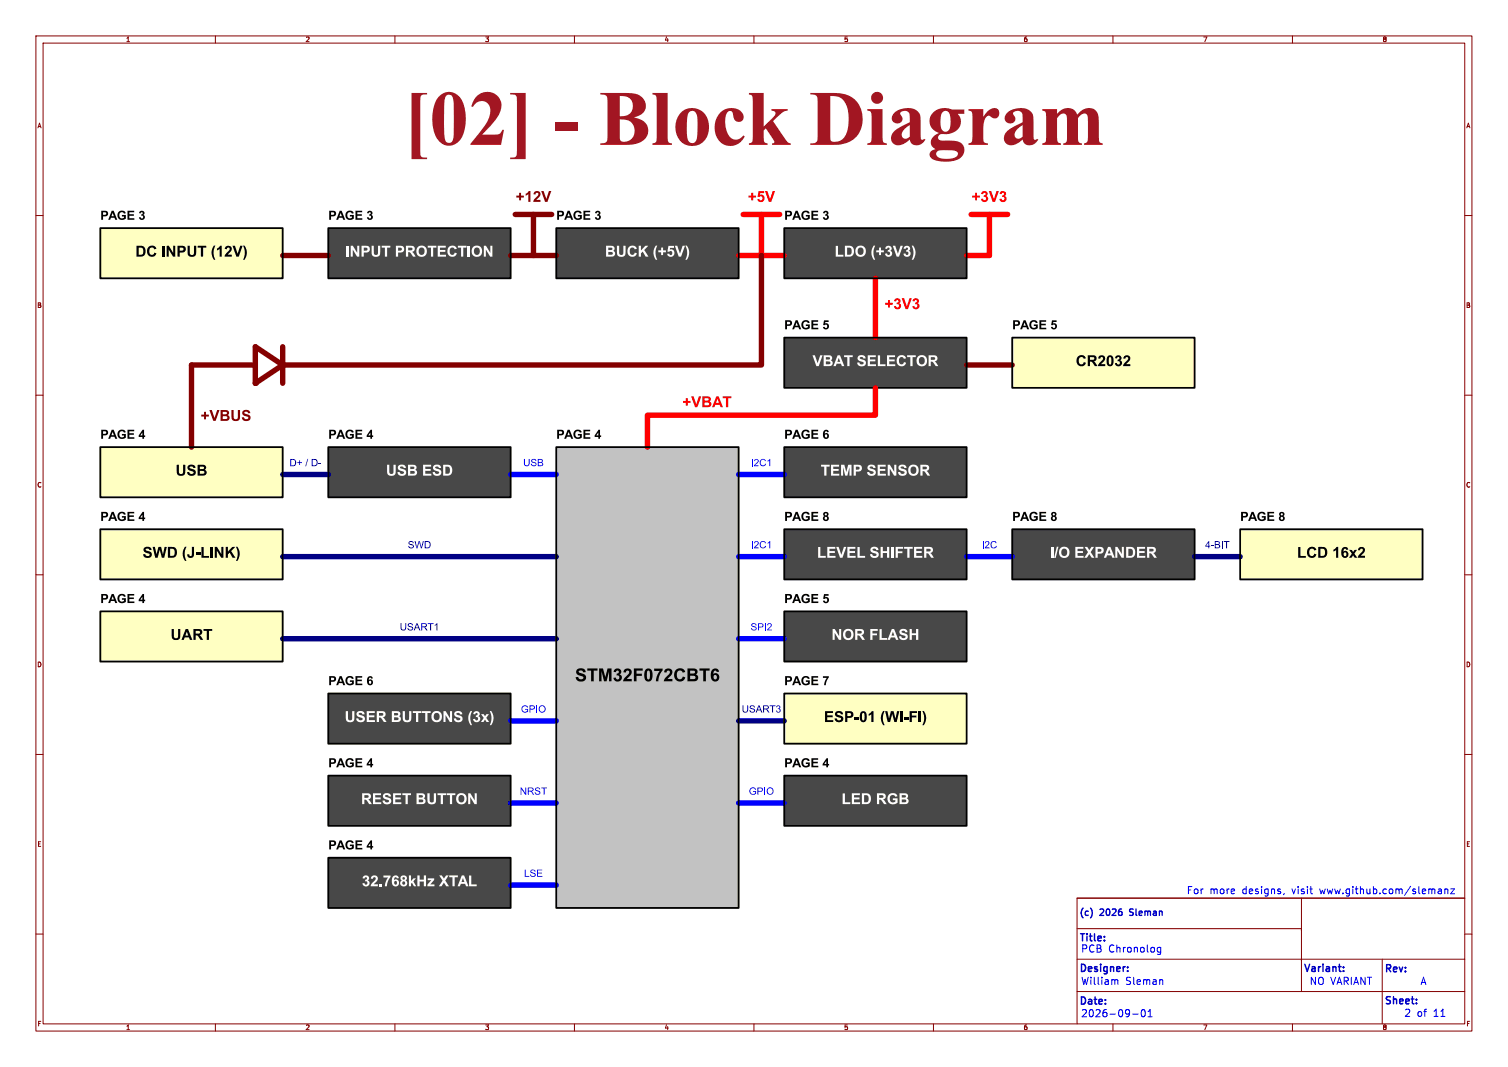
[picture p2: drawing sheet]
<svg xmlns="http://www.w3.org/2000/svg" width="297mm" height="210mm" viewBox="0 0 297 210" stroke-linecap="round" stroke-linejoin="round" font-family="sans-serif">
<g fill="none" stroke="#840000" stroke-width=".2">
<path d="M7.1 7.1h282.8v195.8h-282.8zM8.5 8.5h280v193h-280zM42.4 7.1v1.4M77.8 7.1v1.4M113.1 7.1v1.4M148.5 7.1v1.4M183.8 7.1v1.4M219.2 7.1v1.4M254.6 7.1v1.4M7.1 42.4h1.4M288.5 42.4h1.4M7.1 77.8h1.4"/>
<path d="M288.5 77.8h1.4M7.1 113.1h1.4M288.5 113.1h1.4M7.1 148.5h1.4M288.5 148.5h1.4M256.3 176.8v18.4M288.5 176.8h-76.4v24.7M7.1 183.8h1.4M212.1 195.2h76.4M212.1 188.8h76.4M212.1 182.8h44.2M272.2 188.8v12.7"/>
<path d="M288.5 183.8h1.4M42.4 201.5v1.4M77.8 201.5v1.4M113.1 201.5v1.4M148.5 201.5v1.4M183.8 201.5v1.4M219.2 201.5v1.4M254.6 201.5v1.4"/>
</g>
<g fill="none" stroke="#00f" stroke-width=".2">
<path d="M234.1 174.5v1.4M235.2 175.6l.3 .3 .3-.1 .1-.2M236.6 175v.9M237 175l-.4 .2M238.5 175v.9M239.1 175.2v.7M239.7 175.2v.7M240.3 175.6l.3 .3 .3-.1 .2-.2M241.7 175v.9M242.5 175.7l.2 .2 .4-.1M249.8 176.1l-.3 .3-.4-.1M252.9 175.8l-.1 .3"/>
<path d="M254.5 175l.3 .9 .3-.9M255.7 175v.9M256.9 175.7l-.2 .2-.4-.1M257.5 175v.9M258 175h.5M258.2 175.7l.3 .2M265.8 176.1l-.3 .3-.3-.1M277.8 174.4l-1.2 1.8M283.3 175h.5l.1 .9M283.9 175.3l-.5 .1-.2 .2 .2 .3 .5-.1M284.6 175.1l.2-.1h.3l.1 .9M284.6 175v.9"/>
<path d="M285.7 175h.8l-.8 .9h.8M213.1 192.3l.3 1.5 .3-1 .3 1 .3-1.5M213.2 186v1.4M213.9 199.3l-.8 .8h.9M214.6 199.9l.3 .2 .4-.2M214.7 187.2l.4 .2 .4-.1M214.9 192.8v1M215.5 193.6l.2 .2M216.1 186v1.4h.5l.3-.3M216.3 193.6l.2 .2M216.6 199.3l-.8 .8h.9M217 192.8v1"/>
<path d="M217.2 199.9l.3 .2h.4l.1-.2M217.6 193.6l.2 .2 .5-.1M218.3 193v.8M219 192.8v1M219 186a.76 .76 0 0 0-.5 .7 .76 .76 0 0 0 .5 .7M219.6 193v.8M219.6 192.9h.5l.1 .9M220.4 199.9l.2 .2 .5-.2M221.9 192.8l.1 .2 .4 .1M222.4 199.8l-.2 .3h-.4M222.5 192.3l-.5 .1M222.7 193.5l-.3 .3-.5-.1"/>
<path d="M223.1 199.6h1.1M223.3 193.6l.2 .2M223.9 193.6l.3 .2 .4-.1M225 198.8l.1-.1a.75 .75 0 0 1 .5 .7 .75 .75 0 0 1-.5 .7 .94 .94 0 0 1-.1-1.3zM225.2 192.8v1M225.8 193v.8M226.1 199.1l.4-.4v1.4M226.4 193v.8M227 193.6l.2 .2 .5-.1M227.7 193v.8M228.4 192.8v1M228.6 187.6l-.3 .3-.3-.1"/>
<path d="M229 193v.8M259.1 192.3v1.5l-.8-1.5v1.5M259.8 193.6l.2 .2 .6-.2M262.1 192.3l.5 1.5 .5-1.5M263.3 193.8l.5-1.5 .5 1.5M264.7 192.3v1.5M265.1 193.1l.4 .7M266.2 192.3v1.5M266.6 193.8l.5-1.5 .5 1.5M268.8 192.3v1.5l-.8-1.5v1.5M269.7 192.3v1.5M279.9 193.8l.5-1.5 .4 1.5"/>
<path d="M226.1 200.1h.8"/>
</g>
<path d="M222.1 191.1v.1M222.1 190.3v.2M264.6 190.3v.2" fill="none" stroke="#0000c2" stroke-width=".28"/>
<path d="M222.5 179v.4M222.5 180.1l.1 .1" fill="none" stroke="#0000c2" stroke-width=".25"/>
<g fill="#484848">
<path d="M64.7 168.8h35.9v9.9h-35.9z"/>
<path d="M154.5 44.9h35.9v9.9h-35.9z"/>
<path d="M154.5 66.5h35.9v9.8h-35.9z"/>
<path d="M64.7 152.7h35.9v9.8h-35.9z"/>
<path d="M154.5 120.3h35.9v9.9h-35.9z"/>
<path d="M109.6 44.9h35.9v9.9h-35.9z"/>
</g>
<path d="M19.8 88h35.9v9.9h-35.9z" fill="#ffffc2"/>
<path d="M64.7 136.5h35.9v9.9h-35.9z" fill="#484848"/>
<path d="M19.8 44.9h35.9v9.9h-35.9z" fill="#ffffc2"/>
<path d="M109.6 88h35.9v90.7h-35.9z" fill="#c2c2c2"/>
<path d="M244.3 104.2h35.9v9.8h-35.9z" fill="#ffffc2"/>
<path d="M154.5 152.7h35.9v9.8h-35.9z" fill="#484848"/>
<g fill="#ffffc2">
<path d="M154.5 136.5h35.9v9.9h-35.9z"/>
<path d="M19.8 104.2h35.9v9.8h-35.9z"/>
<path d="M19.8 120.3h35.9v9.9h-35.9z"/>
</g>
<path d="M199.4 104.2h35.9v9.8h-35.9z" fill="#484848"/>
<path d="M199.4 66.5h35.9v9.8h-35.9z" fill="#ffffc2"/>
<g fill="#484848">
<path d="M154.5 104.2h35.9v9.8h-35.9z"/>
<path d="M64.7 44.9h35.9v9.9h-35.9z"/>
<path d="M64.7 88h35.9v9.9h-35.9z"/>
<path d="M154.5 88h35.9v9.9h-35.9z"/>
</g>
<path d="M55.7 50.3h9M100.6 50.3h9M101.5 42.2h7.2M105.1 42.2v8.1M50.3 71.8h-12.6v16.2M50.3 68.2l5.4 3.6-5.4 3.6zM55.7 68.2v3.6M190.4 71.8h9" fill="none" stroke="#840000" stroke-width="1.1"/>
<path d="M100.6 93.4h9M145.5 93.4h9M145.5 109.6h9M190.4 109.6h9M145.5 125.7h9M100.6 158h9M100.6 141.9h9M145.5 158h9M100.6 174.2h9" fill="none" stroke="#00f" stroke-width="1.1"/>
<path d="M55.7 109.6h53.9M55.7 125.7h53.9M145.5 141.9h9" fill="none" stroke="#000084" stroke-width="1.1"/>
<path d="M145.5 50.3h9M146.4 42.2h7.2M150 42.2v8.1M172.4 54.8v11.7M191.3 42.2h7.2M194.9 42.2v8.1h-4.5" fill="none" stroke="#f00" stroke-width="1.1"/>
<circle cx="50.3" cy="75.4" r=".53" fill="#840000"/>
<path d="M150 50.3v21.5h-94.3v3.6" fill="none" stroke="#840000" stroke-width="1.1"/>
<path d="M55.7 93.4h9M235.3 109.6h9" fill="none" stroke="#000084" stroke-width="1.1"/>
<g fill="none" stroke="#000" stroke-width=".35">
<path d="M19.8 44.9h35.9v9.9h-35.9zM64.7 44.9h35.9v9.9h-35.9zM109.6 44.9h35.9v9.9h-35.9zM154.5 44.9h35.9v9.9h-35.9zM154.5 66.5h35.9v9.8h-35.9zM199.4 66.5h35.9v9.8h-35.9zM19.8 88h35.9v9.9h-35.9zM64.7 88h35.9v9.9h-35.9zM109.6 88h35.9v90.7h-35.9zM154.5 88h35.9v9.9h-35.9zM19.8 104.2h35.9v9.8h-35.9zM154.5 104.2h35.9v9.8h-35.9z"/>
<path d="M199.4 104.2h35.9v9.8h-35.9zM244.3 104.2h35.9v9.8h-35.9zM19.8 120.3h35.9v9.9h-35.9zM64.7 136.5h35.9v9.9h-35.9zM154.5 120.3h35.9v9.9h-35.9zM154.5 136.5h35.9v9.9h-35.9zM64.7 152.7h35.9v9.8h-35.9zM154.5 152.7h35.9v9.8h-35.9zM64.7 168.8h35.9v9.9h-35.9z"/>
</g>
<path d="M172.4 76.3v5.4h-44.9v6.3" fill="none" stroke="#f00" stroke-width="1.1"/>
<g font-size="15.3" fill="#a21622">
<text x="79.4" y="30.4">[02]</text>
<text x="108.9" y="30.4">- BlockDiagram</text>
</g>
<text font-size="3.5" x="113.2" y="135">STM32F072CBT6</text>
<g font-size="3" fill="#840000">
<text x="101.6" y="40.5">+12V</text>
<text x="39.5" y="83.6">+VBUS</text>
</g>
<g font-size="3" fill="#f00">
<text x="147.3" y="40.5">+5V</text>
<text x="191.4" y="40.5">+3V3</text>
<text x="174.2" y="61.6">+3V3</text>
<text x="134.4" y="80.9">+VBAT</text>
</g>
<g font-size="3">
<text x="26.7" y="51.3">DC INPUT (12V)</text>
<text x="211.9" y="72.8">CR2032</text>
<text x="34.6" y="94.4">USB</text>
<text x="28.1" y="110.6">SWD (J-LINK)</text>
<text x="255.5" y="110.6">LCD 16x2</text>
<text x="33.6" y="126.7">UART</text>
<text x="162.3" y="142.9">ESP-01 (WI-FI)</text>
</g>
<g font-size="3" fill="#fff">
<text x="68" y="51.3">INPUT PROTECTION</text>
<text x="119.1" y="51.3">BUCK (+5V)</text>
<text x="164.4" y="51.3">LDO (+3V3)</text>
<text x="160" y="72.8">VBAT SELECTOR</text>
<text x="76" y="94.4">USB ESD</text>
<text x="161.6" y="94.4">TEMP SENSOR</text>
<text x="160.9" y="110.6">LEVEL SHIFTER</text>
<text x="206.8" y="110.6">I/O EXPANDER</text>
<text x="163.8" y="126.7">NOR FLASH</text>
<text x="67.9" y="142.9">USER BUTTONS (3x)</text>
<text x="71.1" y="159.1">RESET BUTTON</text>
<text x="165.7" y="159.1">LED RGB</text>
<text x="71.3" y="175.2">32.768kHz XTAL</text>
</g>
<g font-size="2.5">
<text x="19.8" y="43.9">PAGE 3</text>
<text x="64.7" y="43.9">PAGE 3</text>
<text x="109.6" y="43.9">PAGE 3</text>
<text x="154.5" y="43.9">PAGE 3</text>
<text x="154.5" y="65.5">PAGE 5</text>
<text x="199.4" y="65.5">PAGE 5</text>
<text x="19.8" y="87">PAGE 4</text>
<text x="64.7" y="87">PAGE 4</text>
<text x="109.6" y="87">PAGE 4</text>
<text x="154.5" y="87">PAGE 6</text>
<text x="19.8" y="103.2">PAGE 4</text>
<text x="154.5" y="103.2">PAGE 8</text>
<text x="199.4" y="103.2">PAGE 8</text>
<text x="244.3" y="103.2">PAGE 8</text>
<text x="19.8" y="119.3">PAGE 4</text>
<text x="154.5" y="119.3">PAGE 5</text>
<text x="64.7" y="135.5">PAGE 6</text>
<text x="154.5" y="135.5">PAGE 7</text>
<text x="64.7" y="151.7">PAGE 4</text>
<text x="154.5" y="151.7">PAGE 4</text>
<text x="64.7" y="167.8">PAGE 4</text>
</g>
<g font-size="2" fill="#000084">
<text x="57" y="92">D+ / D-</text>
<text x="80.3" y="108.2">SWD</text>
<text x="237.3" y="108.2">4-BIT</text>
<text x="78.7" y="124.3">USART1</text>
<text x="146.1" y="140.5">USART3</text>
</g>
<g font-size="2" fill="#00f">
<text x="103" y="92">USB</text>
<text x="147.9" y="92">I2C1</text>
<text x="147.9" y="108.2">I2C1</text>
<text x="193.3" y="108.2">I2C</text>
<text x="147.8" y="124.3">SPI2</text>
<text x="102.6" y="140.5">GPIO</text>
<text x="102.4" y="156.7">NRST</text>
<text x="147.5" y="156.7">GPIO</text>
<text x="103.2" y="172.8">LSE</text>
<text x="232.5" y="175">For</text>
<text x="238.2" y="175">more</text>
<text x="244.6" y="175">designs,</text>
<text x="254.4" y="175">visit</text>
<text x="259.9" y="175">www.github.com/slemanz</text>
<text x="212.5" y="191.7">Designer:</text>
<text x="212.8" y="186.5">PCB</text>
<text x="219.4" y="186.5">Chronolog</text>
<text x="212.8" y="192.8">William</text>
<text x="222.8" y="192.8">Sleman</text>
<text x="257.3" y="192.8">NO</text>
<text x="262.6" y="192.8">VARIANT</text>
<text x="279.1" y="192.8">A</text>
<text x="212.8" y="199.2">2026-09-01</text>
<text x="276.6" y="200.3">2 of</text>
<text x="282.2" y="200.3">11</text>
</g>
<g font-size="2" fill="#0000c2">
<text x="212.5" y="185.7">Title:</text>
<text x="256.7" y="191.7">Variant:</text>
<text x="272.6" y="191.8">Rev:</text>
<text x="212.5" y="198.1">Date:</text>
<text x="272.6" y="198.1">Sheet:</text>
</g>
<g font-size="1.8" fill="#0000c2">
<text x="212.5" y="180.6">(c)</text>
<text x="216.7" y="180.6">2026</text>
<text x="223.1" y="180.6">Sleman</text>
</g>
<g font-size="1.3" fill="#840000">
<text x="24.7" y="8.4">1</text>
<text x="60.1" y="8.4">2</text>
<text x="95.5" y="8.4">3</text>
<text x="130.8" y="8.4">4</text>
<text x="166.2" y="8.4">5</text>
<text x="201.5" y="8.4">6</text>
<text x="236.9" y="8.4">7</text>
<text x="272.2" y="8.4">8</text>
<text x="7.3" y="25.4">A</text>
<text x="288.7" y="25.4">A</text>
<text x="7.2" y="60.7">B</text>
<text x="288.7" y="60.7">B</text>
<text x="7.2" y="96.1">C</text>
<text x="288.7" y="96.1">C</text>
<text x="7.2" y="131.4">D</text>
<text x="288.7" y="131.4">D</text>
<text x="7.3" y="166.8">E</text>
<text x="288.7" y="166.8">E</text>
<text x="7.3" y="202.1">F</text>
<text x="24.7" y="202.9">1</text>
<text x="60.1" y="202.9">2</text>
<text x="95.5" y="202.9">3</text>
<text x="130.8" y="202.9">4</text>
<text x="166.2" y="202.9">5</text>
<text x="201.5" y="202.9">6</text>
<text x="236.9" y="202.9">7</text>
<text x="272.2" y="202.9">8</text>
<text x="288.7" y="202.1">F</text>
</g>
</svg>
